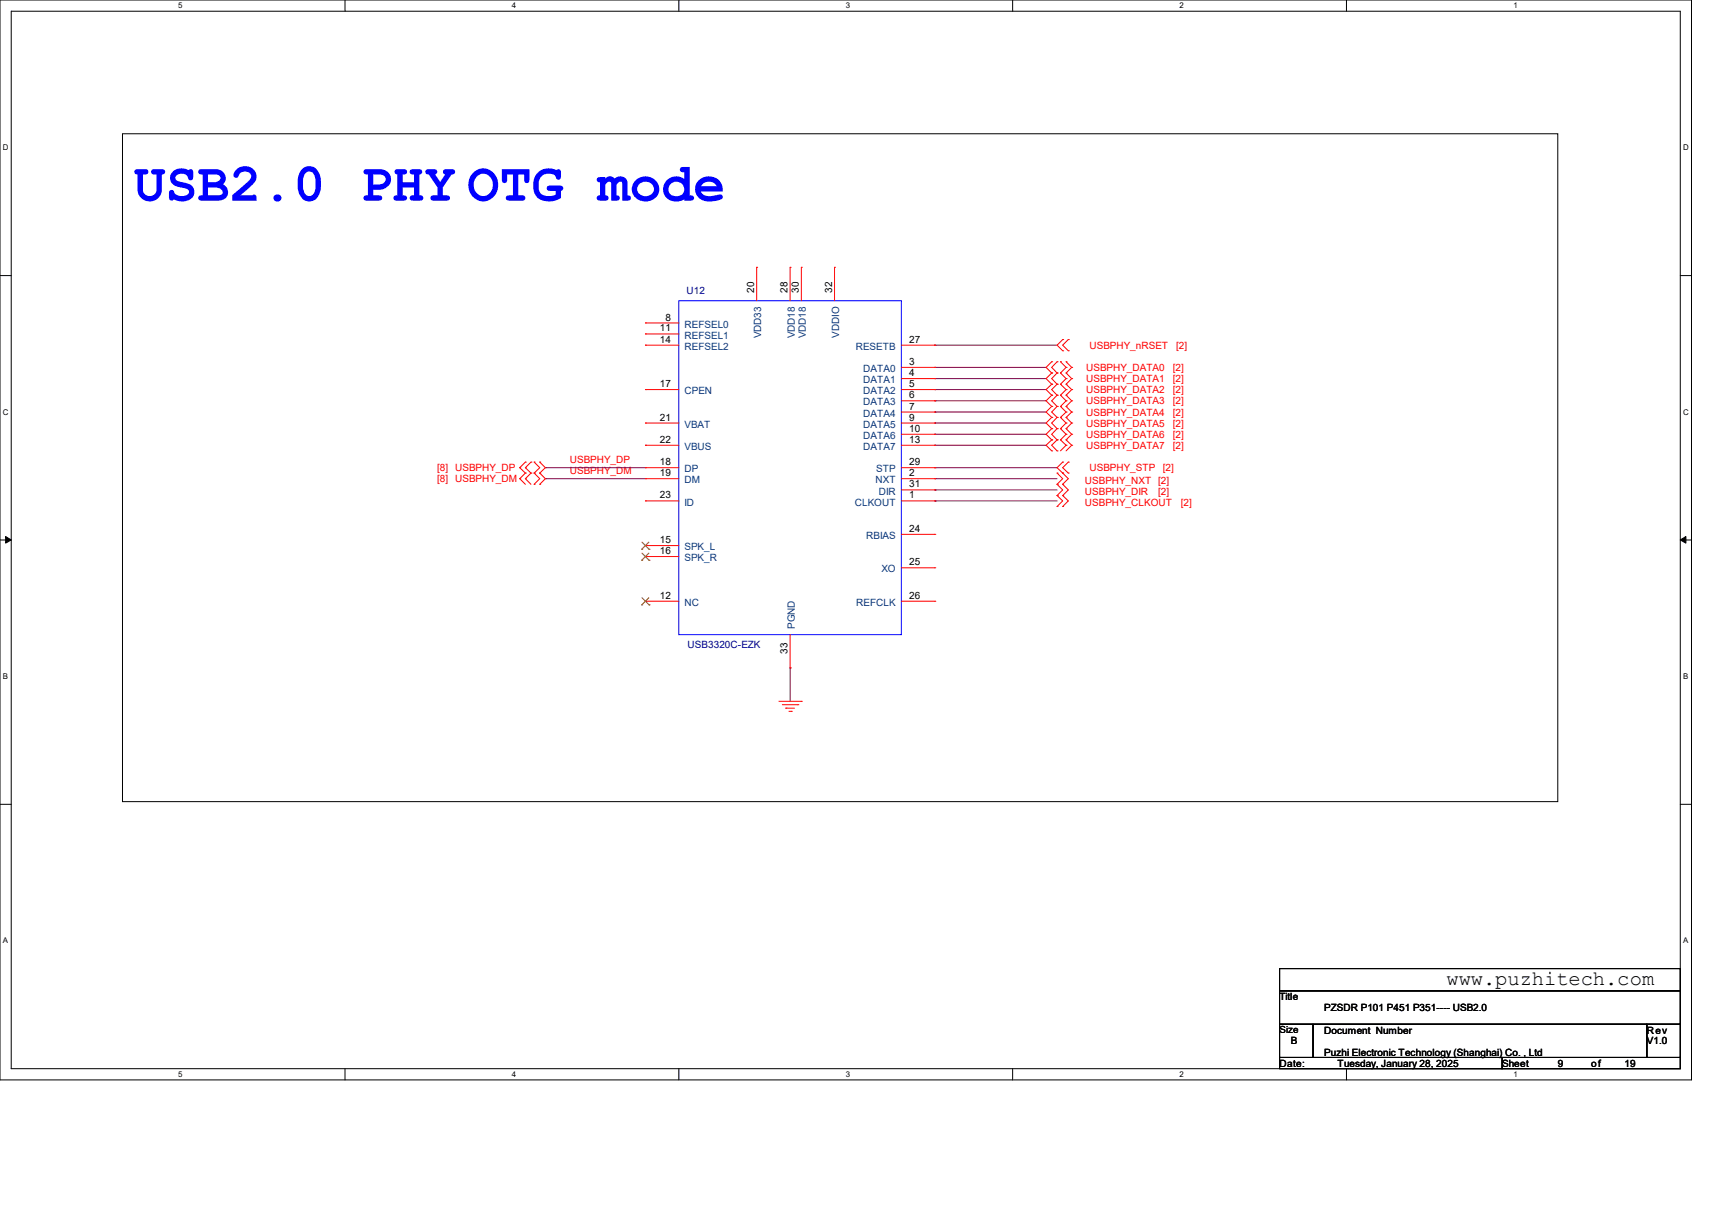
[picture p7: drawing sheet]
<svg xmlns="http://www.w3.org/2000/svg" width="297mm" height="210mm" viewBox="0 0 297 210" stroke-linecap="round" stroke-linejoin="round" font-family="sans-serif">
<path d="M0 0h293.5v187.3h-293.5zM1.9 1.9h289.6v183.4h-289.6z" fill="none" stroke="#000" stroke-width=".17"/>
<g fill="#fff">
<path d="M30.9 .2h.8v1.5h-.8z"/>
<path d="M30.9 185.5h.8v1.6h-.8z"/>
</g>
<path d="M59.9 0v1.9M59.9 185.3v2" fill="none" stroke="#000" stroke-width=".17"/>
<g fill="#fff">
<path d="M88.8 .2h.8v1.5h-.8z"/>
<path d="M88.8 185.5h.8v1.6h-.8z"/>
</g>
<path d="M117.8 0v1.9M117.8 185.3v2" fill="none" stroke="#000" stroke-width=".17"/>
<g fill="#fff">
<path d="M146.7 .2h.8v1.5h-.8z"/>
<path d="M146.7 185.5h.8v1.6h-.8z"/>
</g>
<path d="M175.7 0v1.9M175.7 185.3v2" fill="none" stroke="#000" stroke-width=".17"/>
<g fill="#fff">
<path d="M204.6 .2h.8v1.5h-.8z"/>
<path d="M204.6 185.5h.8v1.6h-.8z"/>
</g>
<path d="M233.6 0v1.9M233.6 185.3v2" fill="none" stroke="#000" stroke-width=".17"/>
<g fill="#fff">
<path d="M262.6 .2h.7v1.5h-.7z"/>
<path d="M262.6 185.5h.7v1.6h-.7z"/>
<path d="M.5 24.8h1v1.6h-1z"/>
<path d="M292 24.8h1v1.6h-1z"/>
<path d="M.5 70.7h1v1.5h-1z"/>
<path d="M292 70.7h1v1.5h-1z"/>
</g>
<path d="M0 47.8h1.9M291.5 47.8h2" fill="none" stroke="#000" stroke-width=".17"/>
<g fill="#fff">
<path d="M.5 116.5h.9v1.6h-.9z"/>
<path d="M292 116.5h.9v1.6h-.9z"/>
</g>
<path d="M0 93.6h1.9M291.5 93.6h2" fill="none" stroke="#000" stroke-width=".17"/>
<path d="M1 93l.9 .6-.9 .6zM291.5 93.6l1-.6v1.2z" fill="#000" stroke="#000" stroke-width=".17"/>
<g fill="#fff">
<path d="M.5 162.4h.9v1.5h-.9z"/>
<path d="M292 162.4h.9v1.5h-.9z"/>
</g>
<path d="M21.3 23.2h249v115.8h-249zM0 139.5h1.9M291.5 139.5h2M222 168h69.5v3.8h-69.5zM222 171.8h69.5v5.8h-69.5zM222 177.6h5.8v5.8h-5.8zM227.8 177.6h57.9v5.8h-57.9zM285.7 177.6h5.8v5.8h-5.8zM222 183.4h38.6v1.9h-38.6zM260.6 183.4h30.9v1.9h-30.9z" fill="none" stroke="#000" stroke-width=".17"/>
<g fill="none" stroke="#800040" stroke-width=".17">
<path d="M162.2 59.9h.1M162.2 59.9h21.2M162.2 63.7h.1M162.2 65.7h.1M162.2 67.6h.1M162.2 69.5h.1M162.2 71.5h.1M162.2 73.4h.1M162.2 75.3h.1M162.2 77.2h.1M162.2 63.7h19.3M162.2 65.7h19.3"/>
<path d="M162.2 67.6h19.3M162.2 69.5h19.3M162.2 71.5h19.3M162.2 73.4h19.3M162.2 75.3h19.3M162.2 77.2h19.3M94.6 83h.1M94.6 81.1h.1M94.6 81.1h17.4M94.6 83h17.4M162.2 81.1h.1M162.2 83h.1"/>
<path d="M162.2 85h.1M162.2 86.9h.1M162.2 81.1h21.2M162.2 83h21.2M162.2 85h21.2M162.2 86.9h21.2M137.1 115.8h.1M137.1 115.8v5.8"/>
</g>
<g fill="none" stroke="#f00" stroke-width=".17">
<path d="M112 56h.1M112 57.9h.1M112 59.9h.1M112 56h5.8M112 57.9h5.8M112 59.9h5.8M131.3 46.4h.1M131.3 46.4v5.8M137.1 46.4h.1M137.1 46.4v5.8M139 46.4h.1M139 46.4v5.8"/>
<path d="M144.8 46.4h.1M144.8 46.4v5.8M156.4 59.9h5.8M162.2 59.9h.1M184.4 58.9h.1M184.4 58.9l-1 1 1 .9M185.3 58.9h.1M185.3 58.9l-.9 1 .9 .9M112 67.6h.1M112 73.4h.1M112 77.2h.1M112 67.6h5.8"/>
<path d="M112 73.4h5.8M112 77.2h5.8M156.4 63.7h5.8M156.4 65.7h5.8M156.4 67.6h5.8M156.4 69.5h5.8M156.4 71.5h5.8M156.4 73.4h5.8M156.4 75.3h5.8M156.4 77.2h5.8M162.2 63.7h.1M162.2 65.7h.1"/>
<path d="M162.2 67.6h.1M162.2 69.5h.1M162.2 71.5h.1M162.2 73.4h.1M162.2 75.3h.1M162.2 77.2h.1M182.5 62.7h.1M182.5 64.7h.1M182.5 66.6h.1M182.5 68.5h.1M182.5 70.5h.1M182.5 72.4h.1"/>
<path d="M182.5 74.3h.1M182.5 76.3h.1M182.5 78.2h.1M182.5 62.7l-1 1 1 1M182.5 64.7l-1 1 1 .9M182.5 66.6l-1 1 1 .9M182.5 68.5l-1 1 1 1M182.5 70.5l-1 1 1 .9M182.5 72.4l-1 1 1 .9M182.5 74.3l-1 1 1 1M182.5 76.3l-1 .9 1 1M183.4 64.7h.1"/>
<path d="M183.4 62.7h.1M183.4 66.6h.1M183.4 68.5h.1M183.4 70.5h.1M183.4 72.4h.1M183.4 74.3h.1M183.4 76.3h.1M183.4 78.2h.1M183.4 62.7l-.9 1 .9 1M183.4 64.7l-.9 1 .9 .9M183.4 66.6l-.9 1 .9 .9M183.4 68.5l-.9 1 .9 1"/>
<path d="M183.4 70.5l-.9 1 .9 .9M183.4 72.4l-.9 1 .9 .9M183.4 74.3l-.9 1 .9 1M183.4 76.3l-.9 .9 .9 1M184 62.7h.1M184 64.7h.1M184 66.6h.1M184 68.5h.1M184 70.5h.1M184 72.4h.1M184 74.3h.1M184 76.3h.1"/>
<path d="M184 62.7l1 1M184 64.7l1 1M184 66.6l1 1M184 68.5l1 1M184 70.5l1 1M184 72.4l1 1M184 74.3l1 1M184 76.3l1 .9M184.4 60.8h.1M185 63.7h.1M185 62.7h.1M185 65.7h.1"/>
<path d="M185 64.7h.1M185 67.6h.1M185 66.6h.1M185 69.5h.1M185 68.5h.1M185 71.5h.1M185 70.5h.1M185 73.4h.1M185 72.4h.1M185 75.3h.1M185 74.3h.1M185 77.2h.1"/>
<path d="M185 76.3h.1M185 63.7l-1 1M185 62.7l.9 1M185 65.7l-1 .9M185 64.7l.9 1M185 67.6l-1 .9M185 66.6l.9 1M185 69.5l-1 1M185 68.5l.9 1M185 71.5l-1 .9M185 70.5l.9 1M185 73.4l-1 .9"/>
<path d="M185 72.4l.9 1M185 75.3l-1 1M185 74.3l.9 1M185 77.2l-1 1M185 76.3l.9 .9M185.3 60.8h.1M185.9 63.7h.1M185.9 65.7h.1M185.9 67.6h.1M185.9 69.5h.1M185.9 71.5h.1M185.9 73.4h.1"/>
<path d="M185.9 75.3h.1M185.9 77.2h.1M185.9 63.7l-.9 1M185.9 65.7l-.9 .9M185.9 67.6l-.9 .9M185.9 69.5l-.9 1M185.9 71.5l-.9 .9M185.9 73.4l-.9 .9M185.9 75.3l-.9 1M185.9 77.2l-.9 1M90.2 83h.1M90.2 81.1h.1"/>
<path d="M90.2 83l.9 1M90.2 81.1l.9 .9M91.1 83h.1M91.1 82h.1M91.1 81.1h.1M91.1 80.1h.1M91.1 83l1 1M91.1 82l-.9 1M91.1 81.1l1 .9M91.1 80.1l-.9 1M92.1 82h.1M92.1 80.1h.1"/>
<path d="M92.1 82l-1 1M92.1 80.1l-1 1M92.7 84h.1M92.7 82h.1M92.7 80.1h.1M92.7 82l.9 1-.9 1M92.7 80.1l.9 1-.9 .9M93.6 82h.1M93.6 84h.1M93.6 80.1h.1M93.6 82l1 1-1 1M93.6 80.1l1 1-1 .9"/>
<path d="M112 94.6h.1M112 96.5h.1M112 81.1h.1M112 83h.1M112 86.9h.1M112 86.9h5.8M112 83h5.8M112 94.6h5.8M112 96.5h5.8M112 81.1h5.8M156.4 86.9h5.8M156.4 83h5.8"/>
<path d="M156.4 81.1h5.8M156.4 92.7h5.8M156.4 98.5h5.8M156.4 85h5.8M162.2 86.9h.1M162.2 83h.1M162.2 92.7h.1M162.2 98.5h.1M162.2 81.1h.1M162.2 85h.1M183.4 82h.1M183.4 84h.1"/>
<path d="M183.4 85.9h.1M183.4 87.8h.1M183.4 82l1 1-1 1M183.4 84l1 1-1 .9M183.4 85.9l1 1-1 .9M184.4 80.1h.1M184.4 82h.1M184.4 84h.1M184.4 85.9h.1M184.4 87.8h.1M184.4 80.1l-1 1 1 .9M184.4 82l.9 1-.9 1"/>
<path d="M184.4 84l.9 1-.9 .9M184.4 85.9l.9 1-.9 .9M185.3 82h.1M185.3 80.1h.1M185.3 80.1l-.9 1 .9 .9M112 104.3h.1M112 104.3h5.8M137.1 115.8h.1M137.1 110.1v5.7M156.4 104.3h5.8M162.2 104.3h.1M135.1 121.6h3.9"/>
<path d="M135.7 122.2h2.7M136.3 122.8h.1M136.3 122.8h1.5M136.9 123.4h.4M137.3 123.4h.1M138.4 122.2h.1M139 121.6h.1"/>
</g>
<path d="M117.8 52.2h38.6v57.9h-38.6z" fill="none" stroke="#00f" stroke-width=".17"/>
<path d="M111.3 95.2h.1M111.3 97.2h.1M111.4 94l1.2 1.2M111.4 95.9l1.2 1.3M112.6 94l-1.3 1.2M112.6 95.9l-1.3 1.3M112.6 95.2h.1M112.6 97.2h.1M111.3 104.9h.1M111.4 103.7l1.2 1.2M112.6 103.7l-1.3 1.2M112.6 104.9h.1" fill="none" stroke="#804000" stroke-width=".17"/>
<text font-size="9.2" fill="#00f" x="23.2" y="34.8">USB2.0 PHY OTG mode</text>
<text font-size="3.6" x="251" y="170.8">www.puzhitech.com</text>
<g font-size="1.7" fill="#000080">
<text x="119.1" y="51.1">U12</text>
<text x="119.3" y="112.4">USB3320C-EZK</text>
</g>
<g font-size="1.7">
<text x="130.8" y="50.8" transform="rotate(-90 130.8 50.8)">20</text>
<text x="136.6" y="50.8" transform="rotate(-90 136.6 50.8)">28</text>
<text x="138.6" y="50.8" transform="rotate(-90 138.6 50.8)">30</text>
<text x="144.4" y="50.8" transform="rotate(-90 144.4 50.8)">32</text>
<text x="114.5" y="57.5">11</text>
<text x="114.5" y="59.4">14</text>
<text x="115.4" y="55.6">8</text>
<text x="157.7" y="59.4">27</text>
<text x="157.7" y="63.3">3</text>
<text x="157.7" y="65.2">4</text>
<text x="114.5" y="67.1">17</text>
<text x="157.7" y="67.1">5</text>
<text x="157.7" y="69.1">6</text>
<text x="157.7" y="71">7</text>
<text x="114.5" y="72.9">21</text>
<text x="114.5" y="76.8">22</text>
<text x="157.7" y="72.9">9</text>
<text x="157.7" y="74.9">10</text>
<text x="157.7" y="76.8">13</text>
<text x="114.5" y="80.7">18</text>
<text x="114.5" y="82.6">19</text>
<text x="157.7" y="82.6">2</text>
<text x="157.7" y="80.7">29</text>
<text x="114.5" y="86.4">23</text>
<text x="157.7" y="86.4">1</text>
<text x="157.7" y="84.5">31</text>
<text x="114.5" y="94.2">15</text>
<text x="157.7" y="92.2">24</text>
<text x="114.5" y="96.1">16</text>
<text x="157.7" y="98">25</text>
<text x="114.5" y="103.8">12</text>
<text x="157.7" y="103.8">26</text>
<text x="136.6" y="113.4" transform="rotate(-90 136.6 113.4)">33</text>
<text x="222" y="173.4">Title</text>
<text x="222" y="179.2">Size</text>
<text x="229.7" y="175.3">PZSDR P101 P451 P351---- USB2.0</text>
<text x="229.7" y="179.2">Document Number</text>
<text x="285.7" y="179.2">Rev</text>
<text x="222" y="185">Date:</text>
<text x="223.9" y="181.1">B</text>
<text x="229.7" y="183.1">Puzhi Electronic Technology (Shanghai) Co. , Ltd</text>
<text x="232.1" y="185">Tuesday, January 28, 2025</text>
<text x="260.6" y="185">Sheet</text>
<text x="270.2" y="185">9</text>
<text x="276.1" y="185">of</text>
<text x="281.8" y="185">19</text>
<text x="285.7" y="181.1">V1.0</text>
</g>
<g font-size="1.7" fill="#004080">
<text x="118.7" y="56.8">REFSEL0</text>
<text x="118.7" y="58.7">REFSEL1</text>
<text x="132.1" y="58.7" transform="rotate(-90 132.1 58.7)">VDD33</text>
<text x="137.9" y="58.7" transform="rotate(-90 137.9 58.7)">VDD18</text>
<text x="139.8" y="58.7" transform="rotate(-90 139.8 58.7)">VDD18</text>
<text x="145.6" y="58.5" transform="rotate(-90 145.6 58.5)">VDDIO</text>
<text x="118.7" y="60.7">REFSEL2</text>
<text x="148.5" y="60.7">RESETB</text>
<text x="149.8" y="64.5">DATA0</text>
<text x="118.7" y="68.4">CPEN</text>
<text x="149.8" y="66.5">DATA1</text>
<text x="149.8" y="68.4">DATA2</text>
<text x="149.8" y="70.3">DATA3</text>
<text x="118.7" y="74.2">VBAT</text>
<text x="149.8" y="72.3">DATA4</text>
<text x="149.8" y="74.2">DATA5</text>
<text x="149.8" y="76.1">DATA6</text>
<text x="118.7" y="81.9">DP</text>
<text x="118.7" y="83.8">DM</text>
<text x="118.7" y="78">VBUS</text>
<text x="149.8" y="78">DATA7</text>
<text x="151.9" y="83.8">NXT</text>
<text x="152" y="81.9">STP</text>
<text x="118.7" y="87.7">ID</text>
<text x="148.3" y="87.7">CLKOUT</text>
<text x="152.4" y="85.8">DIR</text>
<text x="118.7" y="95.4">SPK_L</text>
<text x="150.3" y="93.5">RBIAS</text>
<text x="118.7" y="97.3">SPK_R</text>
<text x="152.9" y="99.3">XO</text>
<text x="118.7" y="105.1">NC</text>
<text x="148.5" y="105.1">REFCLK</text>
<text x="137.9" y="109.1" transform="rotate(-90 137.9 109.1)">PGND</text>
</g>
<g font-size="1.7" fill="#f00">
<text x="188.4" y="64.3">USBPHY_DATA0</text>
<text x="189" y="60.5">USBPHY_nRSET</text>
<text x="203.5" y="64.3">[2]</text>
<text x="204" y="60.5">[2]</text>
<text x="188.4" y="66.3">USBPHY_DATA1</text>
<text x="188.4" y="68.2">USBPHY_DATA2</text>
<text x="188.4" y="70.1">USBPHY_DATA3</text>
<text x="203.5" y="66.3">[2]</text>
<text x="203.5" y="68.2">[2]</text>
<text x="203.5" y="70.1">[2]</text>
<text x="188.4" y="72.1">USBPHY_DATA4</text>
<text x="188.4" y="74">USBPHY_DATA5</text>
<text x="188.4" y="75.9">USBPHY_DATA6</text>
<text x="188.4" y="77.9">USBPHY_DATA7</text>
<text x="203.5" y="72.1">[2]</text>
<text x="203.5" y="74">[2]</text>
<text x="203.5" y="75.9">[2]</text>
<text x="203.5" y="77.9">[2]</text>
<text x="75.9" y="83.6">[8] USBPHY_DM</text>
<text x="75.9" y="81.7">[8] USBPHY_DP</text>
<text x="98.8" y="82.2">USBPHY_DM</text>
<text x="98.8" y="80.3">USBPHY_DP</text>
<text x="188.2" y="83.9">USBPHY_NXT</text>
<text x="189" y="81.7">USBPHY_STP</text>
<text x="200.9" y="83.9">[2]</text>
<text x="201.8" y="81.7">[2]</text>
<text x="188.2" y="85.8">USBPHY_DIR</text>
<text x="188.2" y="87.7">USBPHY_CLKOUT</text>
<text x="200.9" y="85.8">[2]</text>
<text x="204.9" y="87.7">[2]</text>
</g>
<g font-size="1.4">
<text x="30.9" y="1.4">5</text>
<text x="88.8" y="1.4">4</text>
<text x="146.7" y="1.4">3</text>
<text x="204.6" y="1.4">2</text>
<text x="262.6" y="1.4">1</text>
<text x=".5" y="26.1">D</text>
<text x="292" y="26.1">D</text>
<text x=".5" y="71.9">C</text>
<text x="292" y="71.9">C</text>
<text x=".5" y="117.8">B</text>
<text x="292" y="117.8">B</text>
<text x=".5" y="163.6">A</text>
<text x="292" y="163.6">A</text>
<text x="30.9" y="186.8">5</text>
<text x="88.8" y="186.8">4</text>
<text x="146.7" y="186.8">3</text>
<text x="204.6" y="186.8">2</text>
<text x="262.6" y="186.8">1</text>
</g>
</svg>
